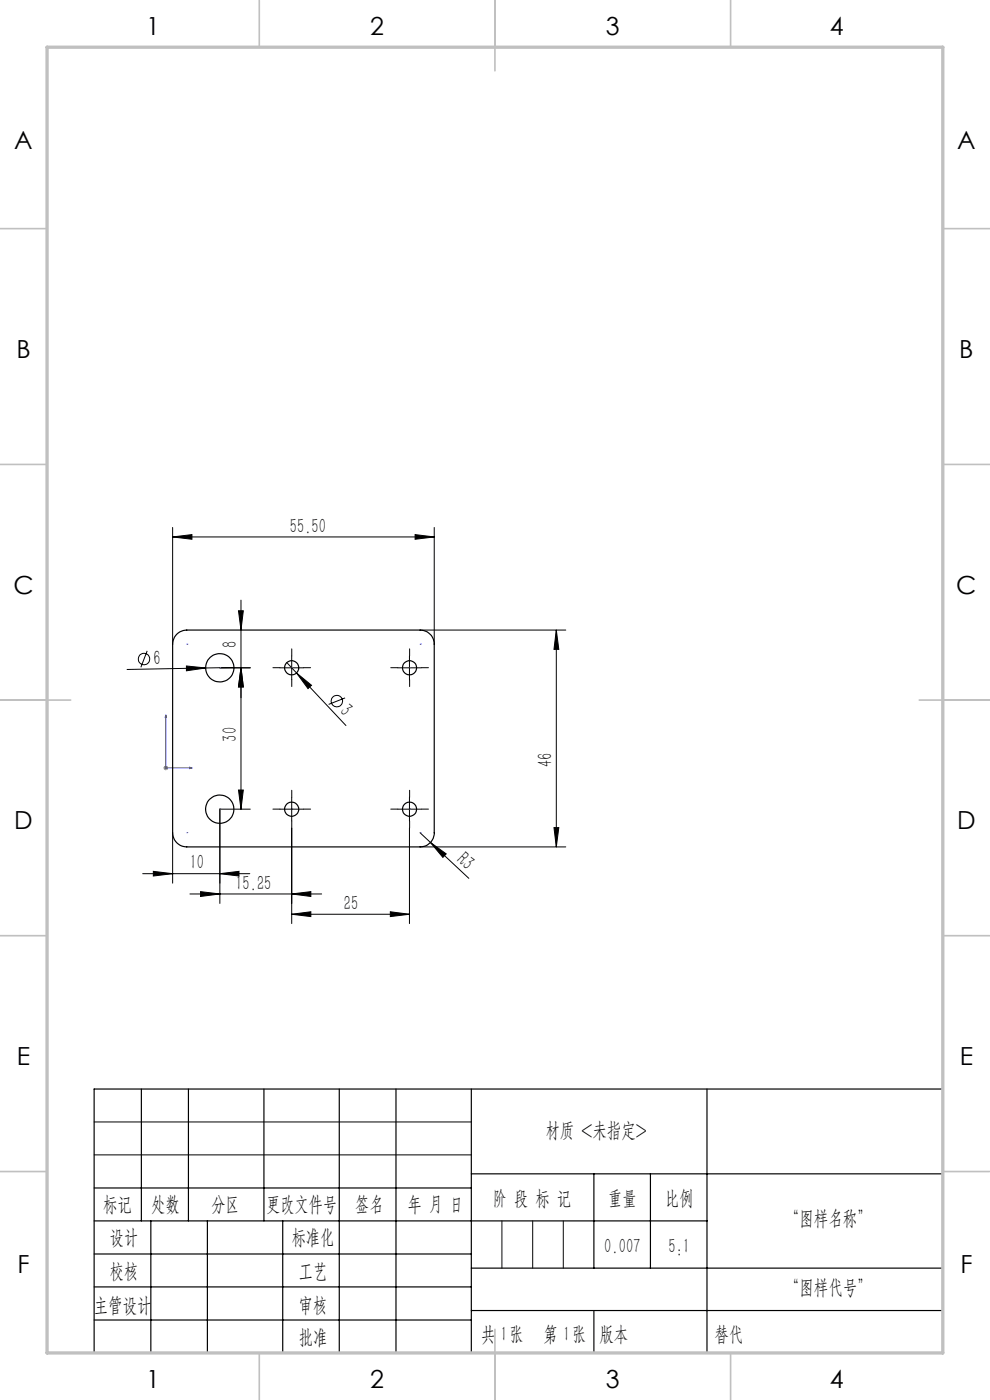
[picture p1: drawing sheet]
<svg xmlns="http://www.w3.org/2000/svg" width="210mm" height="297mm" viewBox="0 0 210 297" stroke-linecap="round" stroke-linejoin="round" font-family="sans-serif">
<g fill="none" stroke="#000" stroke-width=".21">
<path d="M36.6 113.9l4.1-.5v1zM36.6 111.9v24.8M36.6 113.9h55.5M88.1 113.4l4 .5-4 .5zM92.1 111.9v24.8M31.2 138.1l-1.3 3.5M50.6 129.6h1l-.5 4.1zM51.1 127.3v44.4M61.9 139.2v5M86.9 139.2v5M89.1 133.7h30.9M118 133.7l.5 4.1h-1z"/>
<path d="M118 133.7v46M39.5 141.3l4.1 .4-4.1 .6zM49.6 141.6l-22.6 .4M51.1 141.7l.5 4h-1zM53.1 141.7h-6.5M59.4 141.7h5M60.9 140.6l2 2.2M62.9 142.8l3.2 2.6-.8 .7zM62.9 142.8l10.5 11.1M73.2 148.1l-3.5 1.3M84.4 141.7h5M36.6 176.7v10.7"/>
<path d="M50.6 167.6h1l-.5 4.1zM53.1 171.7h-6.5v20M59.4 171.7h5M61.9 169.2v5M61.9 175.7v20.2M84.4 171.7h5M86.9 175.7v20.2M86.9 169.2v5M89.1 176.7l10.3 9.6M89.1 179.7h30.9M91.3 178.7l3.4 2.4-.8 .8zM117.5 175.6h1l-.5 4.1z"/>
<path d="M30.3 185.3h22.7M32.5 184.9l4.1 .4-4.1 .5zM40.3 189.6h27.9M42.5 189.2l4.1 .4-4.1 .6zM46.6 185.3l4.1-.4v.9zM61.9 189.6l4-.4v1zM61.9 194l4-.6v1zM61.9 194h25M82.8 193.4l4.1 .6-4.1 .4zM20 238h80M20 245h80"/>
<circle cx="30.5" cy="139.8" r="1.21"/>
<circle cx="71.5" cy="148.7" r="1.21"/>
</g>
<path d="M35.2 151.7v11.2h5.6M35.2 151.7l.1 .5h-.3zM40.2 162.8l.6 .1-.6 .2z" fill="none" stroke="#00f" stroke-width=".21"/>
<path d="M34.6 162.9h1.1M34.8 162.6l.7 .7M35.2 162.4v1M35.5 162.6l-.7 .7" fill="none" stroke="#808080" stroke-width=".21"/>
<g fill="none" stroke="#000" stroke-width=".21" stroke-dasharray="30.5 1.3 1.3 1.3">
<path d="M61.9 139.1v-1.5M86.9 139.1v-1.5M59.4 141.6h-1.5M61.9 144.1v1.5M64.4 141.6h1.5M84.4 141.6h-1.5M86.9 144.1v1.5M89.4 141.6h1.5M59.4 171.6h-1.5M61.9 169.1v-1.5M61.9 174.1v1.5M64.4 171.6h1.5"/>
<path d="M84.4 171.6h-1.5M86.9 169.1v-1.5M86.9 174.1v1.5M89.4 171.6h1.5"/>
</g>
<g fill="none" stroke="#000" stroke-width=".25">
<path d="M30 231v28M40 231v28M56 231v28M72 231v56M84 231v56M100 231v56M150 231v56M200 231h-180v56M20 252h80M20 259h130M32 259v28M44 259v28"/>
<path d="M60 259v28M100 249h100M126 249v20M138 249v20M20 266h80M20 273h80M100 269h100M100 278h100M20 280h80"/>
</g>
<path d="M106.5 259v10M113 259v10M119.5 259v10" fill="none" stroke="#0a0605" stroke-width=".21"/>
<path d="M126 278v9" fill="none" stroke="#0a0605" stroke-width=".25"/>
<g fill="none" stroke="#c0c0c0" stroke-width=".35">
<path d="M55 0v10M105 0v15M155 0v10M0 48.5h10M200 48.5h10M0 98.5h10M200 98.5h10M0 148.5h15M195 148.5h15M0 198.5h10M200 198.5h10M0 248.5h10"/>
<path d="M200 248.5h10M55 287v10M105 282v15M155 287v10"/>
</g>
<path d="M10 10h190v277h-190z" fill="none" stroke="#c0c0c0" stroke-width=".7"/>
<path d="M39.6 136.6h.1M89.1 136.6h.1M46.6 141.6h.1M61.9 141.6h.1M86.9 141.6h.1M39.6 176.6h.1M46.6 171.6h.1M61.9 171.6h.1M86.9 171.6h.1M89.1 176.6h.1" fill="none" stroke="#00f" stroke-width=".21" stroke-dasharray="6.3 1.3 1.3 1.3"/>
<path d="M40.2 162.8l.6 .1-.6 .2zM35.2 151.7l.1 .5h-.3z" fill="#00f"/>
<g fill="#000">
<path d="M39.5 141.3l4.1 .4-4.1 .6zM62.9 142.8l3.2 2.6-.8 .7zM91.3 178.7l3.4 2.4-.8 .8z"/>
<path d="M36.6 113.9l4.1-.5v1zM88.1 113.4l4 .5-4 .5z"/>
<path d="M118 133.7l.5 4.1h-1zM117.5 175.6h1l-.5 4.1zM51.1 141.7l.5 4h-1zM50.6 167.6h1l-.5 4.1z"/>
<path d="M51.1 141.7l.5 4h-1zM50.6 129.6h1l-.5 4.1z"/>
<path d="M42.5 189.2l4.1 .4-4.1 .6zM61.9 189.6l4-.4v1zM61.9 194l4-.6v1zM82.8 193.4l4.1 .6-4.1 .4z"/>
<path d="M46.6 185.3l4.1-.4v.9zM32.5 184.9l4.1 .4-4.1 .5z"/>
</g>
<g fill="none" stroke="#000" stroke-width=".25">
<path d="M37.5 134.5l.6-.4 1.5-.4h49.5a3 3 0 0 1 3 3v40a3 3 0 0 1-3 3h-49.5a3 3 0 0 1-3-3v-40l.4-1.5z"/>
<circle cx="46.6" cy="141.7" r="3"/>
<circle cx="61.9" cy="141.7" r="1.5"/>
<circle cx="86.9" cy="141.7" r="1.5"/>
<circle cx="46.6" cy="171.7" r="3"/>
<circle cx="61.9" cy="171.7" r="1.5"/>
<circle cx="86.9" cy="171.7" r="1.5"/>
</g>
<g font-size="5.3">
<text x="31" y="7.4">1</text>
<text x="78.5" y="7.4">2</text>
<text x="128.5" y="7.4">3</text>
<text x="176" y="7.4">4</text>
<text x="3" y="31.7">A</text>
<text x="203" y="31.7">A</text>
<text x="3.5" y="75.9">B</text>
<text x="203.5" y="75.9">B</text>
<text x="2.8" y="125.9">C</text>
<text x="202.8" y="125.9">C</text>
<text x="3" y="175.9">D</text>
<text x="203" y="175.9">D</text>
<text x="3.6" y="225.9">E</text>
<text x="203.6" y="225.9">E</text>
<text x="3.7" y="270.2">F</text>
<text x="203.7" y="270.2">F</text>
<text x="31" y="294.4">1</text>
<text x="78.5" y="294.4">2</text>
<text x="128.5" y="294.4">3</text>
<text x="176" y="294.4">4</text>
</g>
<g font-size="4.4">
<text x="61.5" y="113">55.50</text>
<text x="50.2" y="137.4" transform="rotate(-90 50.2 137.4)">8</text>
<text x="32.6" y="141.1" transform="rotate(-1 32.6 141.1)">6</text>
<text x="71.9" y="151.1" transform="rotate(47 71.9 151.1)">3</text>
<text x="50.2" y="157.3" transform="rotate(-90 50.2 157.3)">30</text>
<text x="117.2" y="162.7" transform="rotate(-90 117.2 162.7)">46</text>
<text x="40.2" y="184.5">10</text>
<text x="96.7" y="182.6" transform="rotate(43 96.7 182.6)">R3</text>
<text x="49.9" y="188.8">15.25</text>
<text x="72.9" y="193.1">25</text>
<text x="115.7" y="241.2">材质 &lt;未指定&gt;</text>
<text x="21.9" y="256.9">标记</text>
<text x="32.1" y="256.9">处数</text>
<text x="44.9" y="256.9">分区</text>
<text x="56.5" y="256.9">更改文件号</text>
<text x="75.4" y="256.9">签名</text>
<text x="86.5" y="256.9">年 月 日</text>
<text x="104.5" y="255.6">阶 段 标 记</text>
<text x="129" y="255.6">重量</text>
<text x="141.1" y="255.6">比例</text>
<text x="23.3" y="263.9">设计</text>
<text x="61.9" y="263.9">标准化</text>
<text x="166.5" y="259.8">“图样名称”</text>
<text x="128.2" y="265.7">0.007</text>
<text x="141.8" y="265.7">5:1</text>
<text x="23.3" y="271.1">校核</text>
<text x="63.4" y="271">工艺</text>
<text x="166.5" y="274.6">“图样代号”</text>
<text x="19.9" y="278.3">主管设计</text>
<text x="63.4" y="278.3">审核</text>
<text x="63.4" y="285.2">批准</text>
<text x="102" y="284.4">共 张</text>
<text x="106.1" y="284.4">1</text>
<text x="115.3" y="284.4">第 张</text>
<text x="119.5" y="284.4">1</text>
<text x="127.1" y="284.4">版本</text>
</g>
<text font-size="4.4" fill="#0a0605" x="151.6" y="284.4">替代</text>
</svg>
